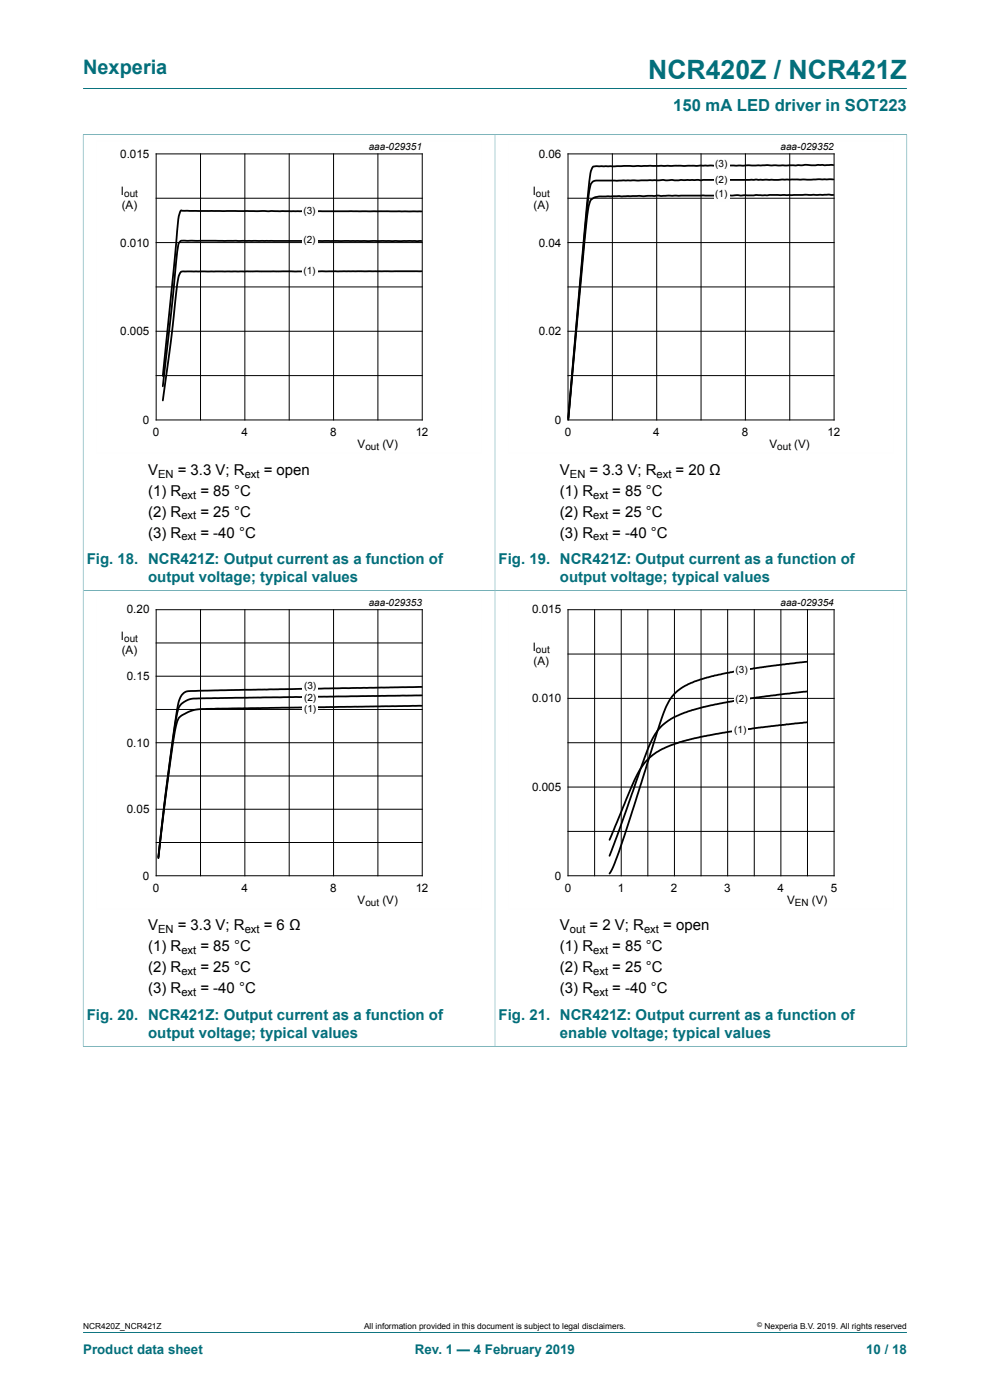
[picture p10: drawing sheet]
<svg xmlns="http://www.w3.org/2000/svg" width="210mm" height="297mm" viewBox="0 0 210 297" stroke-linecap="round" stroke-linejoin="round" font-family="sans-serif">
<path d="M17.6 18.8h174.8M17.6 28.5v96.8h87.4v-96.7h-87.4" fill="none" stroke="#036f7b" stroke-width=".21"/>
<path d="M33.1 32.6h56.5v56.5h-56.5zM42.5 32.6v56.5M51.9 32.6v56.5M61.3 32.6v56.5M70.8 32.6v56.5M80.2 32.6v56.5M33.1 42.1h56.5M33.1 51.5h56.5M33.1 60.9h56.5M33.1 70.3h56.5M33.1 79.7h56.5" fill="none" stroke="#000" stroke-width=".21"/>
<path d="M102.3 29.8h-81.9v66.3h81.9" fill="none" stroke="#fefefe" stroke-width=".21"/>
<path d="M89.4 44.9l-50.2-.2a.85 .85 0 0 0-1.2 .9l-3.5 34.2M89.4 51.1h-50.2a1.13 1.13 0 0 0-1.5 1.3l-3.2 29.6M89.4 57.5l-50 .1a1.06 1.06 0 0 0-1.5 .9l-.4 2.5-1.2 10.7-1.8 13.3" fill="none" stroke="#000" stroke-width=".38"/>
<g fill="#fefefe">
<path d="M64.1 43.4h3.2v2.8h-3.2z"/>
<path d="M64.1 49.6h3.2v2.8h-3.2z"/>
<path d="M64.1 56.2h3.2v2.8h-3.2z"/>
</g>
<path d="M192.4 28.5v96.8h-87.4v-96.7h87.4" fill="none" stroke="#036f7b" stroke-width=".21"/>
<path d="M120.5 32.6h56.4v56.5h-56.4zM129.9 32.6v56.5M139.3 32.6v56.5M148.7 32.6v56.5M158.1 32.6v56.5M167.5 32.6v56.5M120.5 42.1h56.4M120.5 51.5h56.4M120.5 60.9h56.4M120.5 70.3h56.4M120.5 79.7h56.4" fill="none" stroke="#000" stroke-width=".21"/>
<path d="M189.6 29.8h-81.8v66.3h81.8" fill="none" stroke="#fefefe" stroke-width=".21"/>
<path d="M176.8 35l-50 .3a1.12 1.12 0 0 0-1.5 1l-.9 7.9-3.8 44.4M176.8 38.1l-49.4 .2a1.78 1.78 0 0 0-2.3 1.8l-1 8.7-3.5 40M176.8 41.4l-37.3 .1-11.1 .2a3.6 3.6 0 0 0-3.2 .9l-.1 .3a100.7 100.7 0 0 0-1.5 12.1l-3 34" fill="none" stroke="#000" stroke-width=".38"/>
<g fill="#fefefe">
<path d="M151.4 33.5h3.3v2.9h-3.3z"/>
<path d="M151.4 36.9h3.3v2.8h-3.3z"/>
<path d="M151.4 39.9h3.3v2.9h-3.3z"/>
</g>
<path d="M17.6 222h87.4v-96.7h-87.4v96.7" fill="none" stroke="#036f7b" stroke-width=".21"/>
<path d="M102.3 126.5h-81.9v66.3h81.9" fill="none" stroke="#fefefe" stroke-width=".21"/>
<g fill="none" stroke="#000" stroke-width=".21">
<path d="M33.1 129.3h56.5v56.5h-56.5zM33.1 136.4h56.5M42.5 129.3v56.5M51.9 129.3v56.5M61.3 129.3v56.5M70.8 129.3v56.5M80.2 129.3v56.5M33.1 157.6h56.5M33.1 150.5h56.5M33.1 143.5h56.5M33.1 178.7h56.5M33.1 171.7h56.5"/>
<path d="M33.1 164.6h56.5"/>
</g>
<path d="M89.4 145.7l-48 .9a2.8 2.8 0 0 0-3.2 1.5l-.6 2.1-1 6.6-1.7 13.1-1.3 11.9M89.4 147.5l-47.4 .7a4.2 4.2 0 0 0-4.2 2.2l-.6 3-.9 6.6-2.7 21.9M89.4 149.7l-43.3 .6-3.9 .2-1.9 .4a6.4 6.4 0 0 0-2.5 1.6 59.2 59.2 0 0 0-1.9 10.4l-2.3 19.2" fill="none" stroke="#000" stroke-width=".38"/>
<g fill="#fefefe">
<path d="M64.2 149.2h3.3v2.9h-3.3z"/>
<path d="M64.2 144.1h3.3v2.8h-3.3z"/>
<path d="M64.2 146.7h3.3v2.8h-3.3z"/>
</g>
<path d="M192.4 222h-87.4v-96.7h87.4v96.7" fill="none" stroke="#036f7b" stroke-width=".21"/>
<g fill="none" stroke="#000" stroke-width=".21">
<path d="M120.5 129.3h56.4v56.5h-56.4zM120.5 138.7h56.4M126.1 129.3v56.5M131.8 129.3v56.5M137.4 129.3v56.5M143.1 129.3v56.5M148.7 129.3v56.5M154.4 129.3v56.5M160 129.3v56.5M165.6 129.3v56.5M171.3 129.3v56.5M120.5 148.2h56.4"/>
<path d="M120.5 157.6h56.4M120.5 167h56.4M120.5 176.4h56.4"/>
</g>
<path d="M189.6 126.5h-81.8v66.3h81.8" fill="none" stroke="#fefefe" stroke-width=".21"/>
<path d="M171.1 140.4l-11.2 1.4-8.3 1.5-3.1 .9-2.6 1-1.5 .9-1.4 1.1-1.2 1.7-1.2 2.8-8.2 25.6-2.1 5.9-1 2.1M171.1 146.7l-14.4 1.8-7.4 1.5-2.5 .6-2.7 1-1.8 .9-1.4 1.1-1 .9-.9 1.2-1.5 2.9-8.2 23M171.1 153.2l-13 1.5-9.5 1.6-4.5 1.2-2.9 1.1-1.9 1-2.4 2-1.6 2.5-1.5 3.2-4.5 10.9" fill="none" stroke="#000" stroke-width=".38"/>
<g fill="#fefefe">
<path d="M155.4 153.6h3.3v2.8h-3.3z"/>
<path d="M155.8 140.8h3.2v2.9h-3.2z"/>
<path d="M155.8 147h3.2v2.8h-3.2z"/>
</g>
<path d="M17.6 282.6h174.8" fill="none" stroke="#036f7b" stroke-width=".21"/>
<text font-size="5.6" fill="#036f7b" x="137.5" y="16.8">NCR420Z / NCR421Z</text>
<text font-size="4.2" fill="#036f7b" x="17.6" y="15.6">Nexperia</text>
<text font-size="3.5" fill="#036f7b" x="142.8" y="23.7">150 mA LED driver in SOT223</text>
<g font-size="3.2">
<text x="31.4" y="100.7">V</text>
<text x="37.7" y="100.7">= 3.3 V; R</text>
<text x="56" y="100.7">= open</text>
<text x="118.8" y="100.7">V</text>
<text x="125.1" y="100.7">= 3.3 V; R</text>
<text x="143.3" y="100.7">= 20 Ω</text>
<text x="31.4" y="105.1">(1) R</text>
<text x="42.5" y="105.1">= 85 °C</text>
<text x="118.8" y="105.1">(1) R</text>
<text x="129.9" y="105.1">= 85 °C</text>
<text x="31.4" y="109.6">(2) R</text>
<text x="42.5" y="109.6">= 25 °C</text>
<text x="118.8" y="109.6">(2) R</text>
<text x="129.9" y="109.6">= 25 °C</text>
<text x="31.4" y="114">(3) R</text>
<text x="42.5" y="114">= -40 °C</text>
<text x="118.8" y="114">(3) R</text>
<text x="129.9" y="114">= -40 °C</text>
<text x="31.4" y="197.4">V</text>
<text x="37.7" y="197.4">= 3.3 V; R</text>
<text x="56" y="197.4">= 6 Ω</text>
<text x="118.8" y="197.4">V</text>
<text x="125.1" y="197.4">= 2 V; R</text>
<text x="140.7" y="197.4">= open</text>
<text x="31.4" y="201.8">(1) R</text>
<text x="42.5" y="201.8">= 85 °C</text>
<text x="118.8" y="201.8">(1) R</text>
<text x="129.9" y="201.8">= 85 °C</text>
<text x="31.4" y="206.3">(2) R</text>
<text x="42.5" y="206.3">= 25 °C</text>
<text x="118.8" y="206.3">(2) R</text>
<text x="129.9" y="206.3">= 25 °C</text>
<text x="31.4" y="210.7">(3) R</text>
<text x="42.5" y="210.7">= -40 °C</text>
<text x="118.8" y="210.7">(3) R</text>
<text x="129.9" y="210.7">= -40 °C</text>
</g>
<g font-size="3.2" fill="#036f7b">
<text x="18.4" y="119.6">Fig. 18. NCR421Z: Output current as a function of</text>
<text x="105.8" y="119.6">Fig. 19. NCR421Z: Output current as a function of</text>
<text x="31.4" y="123.4">output voltage; typical values</text>
<text x="118.8" y="123.4">output voltage; typical values</text>
<text x="18.4" y="216.3">Fig. 20. NCR421Z: Output current as a function of</text>
<text x="31.4" y="220.1">output voltage; typical values</text>
<text x="105.8" y="216.3">Fig. 21. NCR421Z: Output current as a function of</text>
<text x="118.8" y="220.1">enable voltage; typical values</text>
</g>
<g font-size="2.8" fill="#036f7b">
<text x="17.6" y="287.2">Product data sheet</text>
<text x="88" y="287.2">Rev. 1 — 4 February 2019</text>
<text x="183.7" y="287.2">10 / 18</text>
</g>
<g font-size="2.5">
<text x="25.5" y="33.4">0.015</text>
<text x="114.3" y="33.4">0.06</text>
<text x="25.6" y="41.4">I</text>
<text x="113" y="41.4">I</text>
<text x="25.8" y="44.3">(A)</text>
<text x="113.2" y="44.3">(A)</text>
<text x="25.5" y="52.3">0.010</text>
<text x="114.3" y="52.3">0.04</text>
<text x="25.5" y="71.1">0.005</text>
<text x="114.3" y="71.1">0.02</text>
<text x="30.3" y="89.9">0</text>
<text x="117.7" y="89.9">0</text>
<text x="32.4" y="92.4">0</text>
<text x="51.2" y="92.4">4</text>
<text x="70" y="92.4">8</text>
<text x="75.9" y="95">V</text>
<text x="81.1" y="95">(V)</text>
<text x="88.2" y="92.4">12</text>
<text x="119.8" y="92.4">0</text>
<text x="138.6" y="92.4">4</text>
<text x="157.4" y="92.4">8</text>
<text x="163.2" y="95">V</text>
<text x="168.5" y="95">(V)</text>
<text x="175.5" y="92.4">12</text>
<text x="26.9" y="130.1">0.20</text>
<text x="112.9" y="130.1">0.015</text>
<text x="25.6" y="135.7">I</text>
<text x="25.8" y="138.7">(A)</text>
<text x="113" y="138.1">I</text>
<text x="113.2" y="141">(A)</text>
<text x="26.9" y="144.2">0.15</text>
<text x="112.9" y="149">0.010</text>
<text x="26.9" y="158.4">0.10</text>
<text x="112.9" y="167.8">0.005</text>
<text x="26.9" y="172.5">0.05</text>
<text x="30.3" y="186.6">0</text>
<text x="32.4" y="189.1">0</text>
<text x="51.2" y="189.1">4</text>
<text x="70" y="189.1">8</text>
<text x="75.9" y="191.7">V</text>
<text x="81.1" y="191.7">(V)</text>
<text x="88.2" y="189.1">12</text>
<text x="117.7" y="186.6">0</text>
<text x="119.8" y="189.1">0</text>
<text x="131" y="189.1">1</text>
<text x="142.3" y="189.1">2</text>
<text x="153.6" y="189.1">3</text>
<text x="164.9" y="189.1">4</text>
<text x="167" y="191.7">V</text>
<text x="172.2" y="191.7">(V)</text>
<text x="176.2" y="189.1">5</text>
</g>
<g font-size="2.4">
<text x="33.5" y="101.3">EN</text>
<text x="51.9" y="101.3">ext</text>
<text x="120.9" y="101.3">EN</text>
<text x="139.3" y="101.3">ext</text>
<text x="38.5" y="105.8">ext</text>
<text x="125.8" y="105.8">ext</text>
<text x="38.5" y="110.2">ext</text>
<text x="125.8" y="110.2">ext</text>
<text x="38.5" y="114.6">ext</text>
<text x="125.8" y="114.6">ext</text>
<text x="33.5" y="198">EN</text>
<text x="38.5" y="202.4">ext</text>
<text x="51.9" y="198">ext</text>
<text x="120.9" y="198">out</text>
<text x="125.8" y="202.4">ext</text>
<text x="136.6" y="198">ext</text>
<text x="38.5" y="206.9">ext</text>
<text x="125.8" y="206.9">ext</text>
<text x="38.5" y="211.3">ext</text>
<text x="125.8" y="211.3">ext</text>
</g>
<g font-size="2.1">
<text x="78.2" y="31.8">aaa-029351</text>
<text x="151.7" y="35.5">(3)</text>
<text x="165.6" y="31.8">aaa-029352</text>
<text x="26.3" y="41.9">out</text>
<text x="113.7" y="41.9">out</text>
<text x="151.7" y="38.8">(2)</text>
<text x="151.7" y="41.9">(1)</text>
<text x="64.4" y="45.3">(3)</text>
<text x="64.4" y="51.5">(2)</text>
<text x="64.4" y="58.1">(1)</text>
<text x="77.5" y="95.5">out</text>
<text x="164.9" y="95.5">out</text>
<text x="78.2" y="128.5">aaa-029353</text>
<text x="165.6" y="128.5">aaa-029354</text>
<text x="26.3" y="136.2">out</text>
<text x="113.7" y="138.6">out</text>
<text x="156" y="142.8">(3)</text>
<text x="64.5" y="146.1">(3)</text>
<text x="64.5" y="148.6">(2)</text>
<text x="156" y="148.9">(2)</text>
<text x="64.5" y="151.1">(1)</text>
<text x="155.7" y="155.5">(1)</text>
<text x="77.5" y="192.2">out</text>
<text x="168.6" y="192.2">EN</text>
</g>
<g font-size="1.8">
<text x="17.6" y="282">NCR420Z_NCR421Z</text>
<text x="77.2" y="282">All information provided in this document is subject to legal disclaimers.</text>
<text x="162.2" y="282">Nexperia B.V. 2019. All rights reserved</text>
</g>
<text font-size="1.4" x="160.6" y="281.6">©</text>
</svg>
